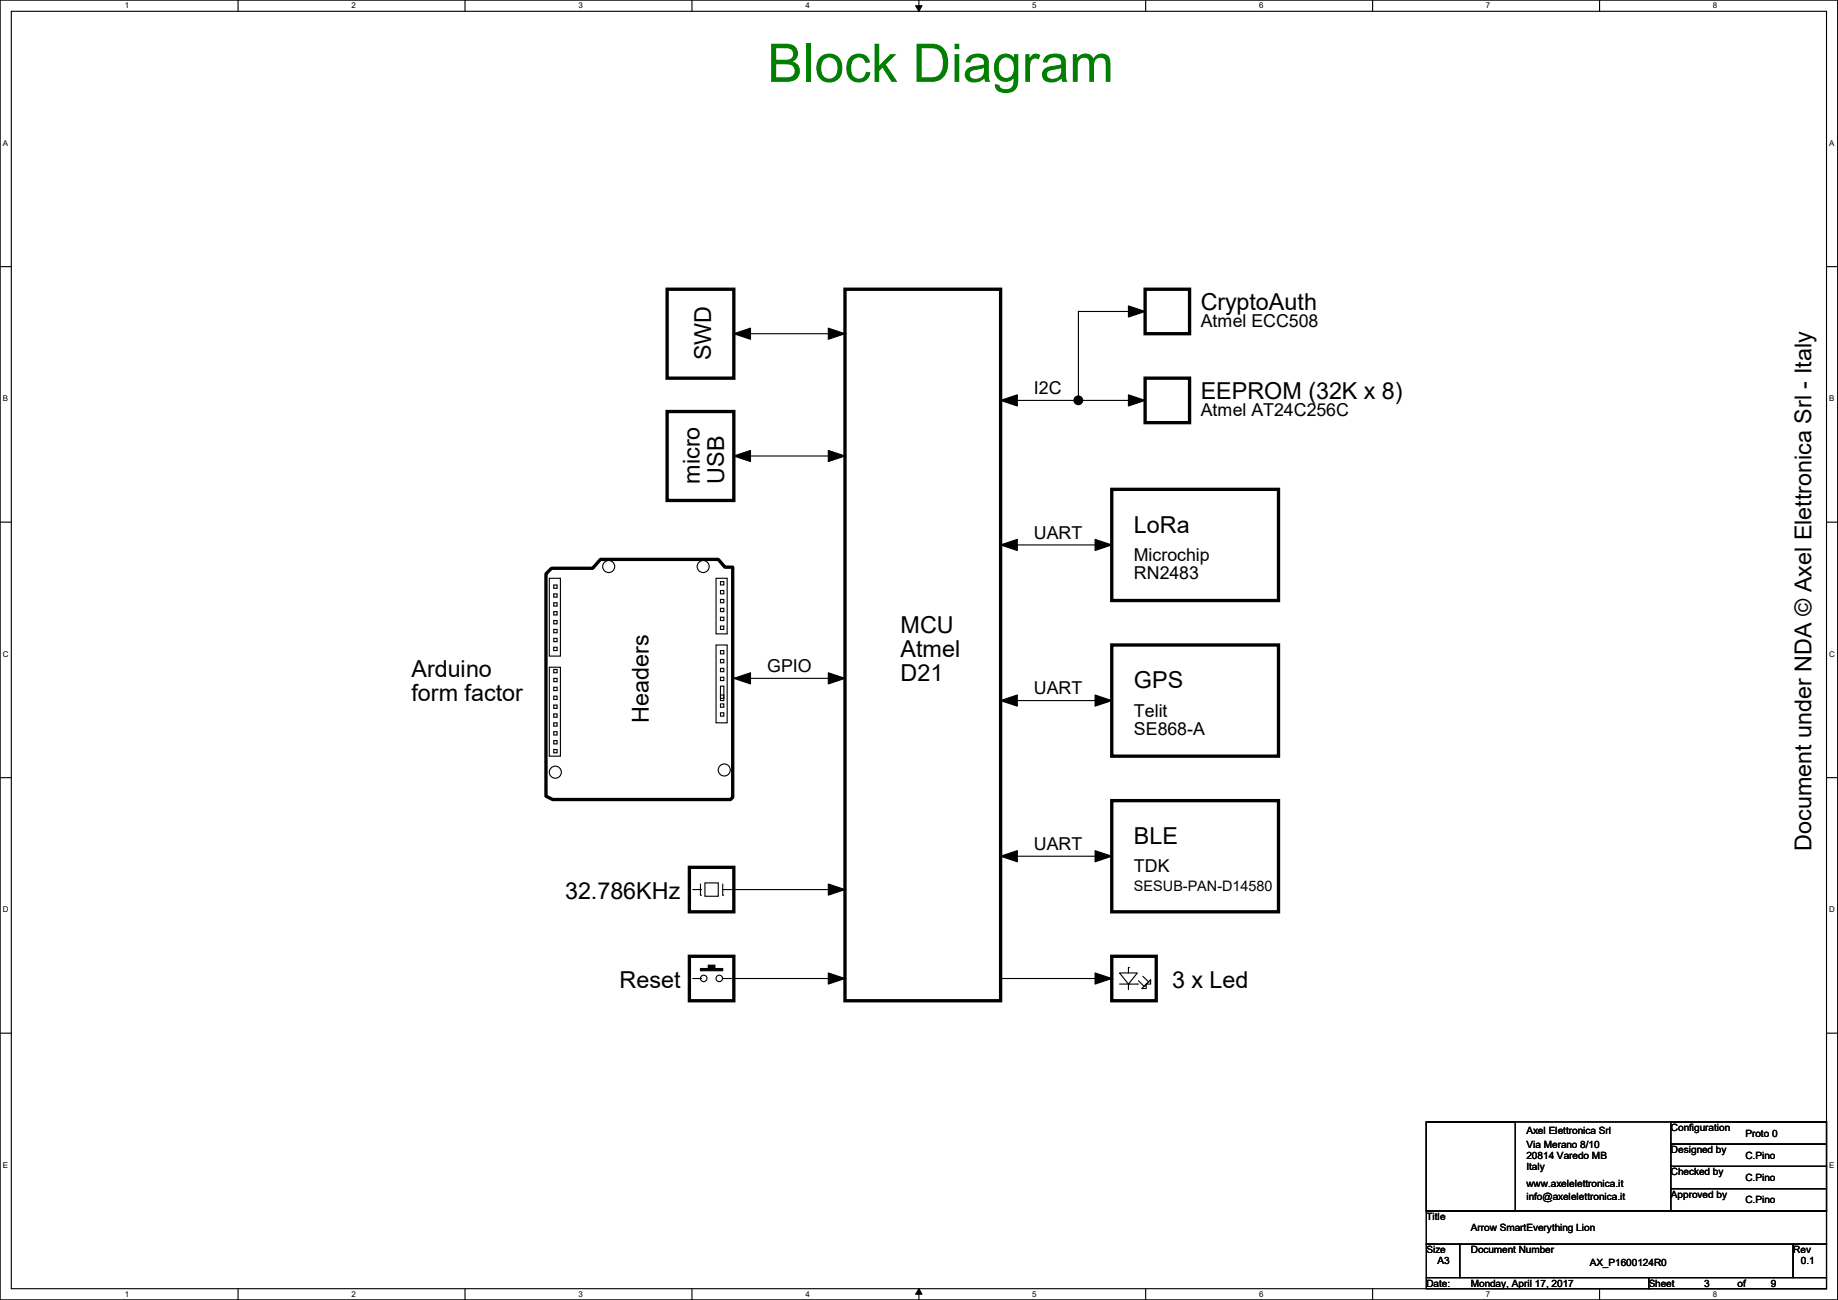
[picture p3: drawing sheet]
<svg xmlns="http://www.w3.org/2000/svg" width="420mm" height="297mm" viewBox="0 0 420 297" stroke-linecap="round" stroke-linejoin="round" font-family="sans-serif">
<path d="M0 0h419.9v297h-419.9zM2.6 2.6h414.8v291.8h-414.8z" fill="none" stroke="#000" stroke-width=".25"/>
<g fill="#fff">
<path d="M28.5 .3h1v2h-1z"/>
<path d="M28.5 294.7h1v2h-1z"/>
</g>
<path d="M54.4 0v2.6M54.4 294.4v2.6" fill="none" stroke="#000" stroke-width=".25"/>
<g fill="#fff">
<path d="M80.3 .3h1v2h-1z"/>
<path d="M80.3 294.7h1v2h-1z"/>
</g>
<path d="M106.3 0v2.6M106.3 294.4v2.6" fill="none" stroke="#000" stroke-width=".25"/>
<g fill="#fff">
<path d="M132.2 .3h.9v2h-.9z"/>
<path d="M132.2 294.7h.9v2h-.9z"/>
</g>
<path d="M158.1 0v2.6M158.1 294.4v2.6" fill="none" stroke="#000" stroke-width=".25"/>
<g fill="#fff">
<path d="M184 .3h1v2h-1z"/>
<path d="M184 294.7h1v2h-1z"/>
</g>
<path d="M210 0v2.6M210 294.4v2.6" fill="none" stroke="#000" stroke-width=".25"/>
<path d="M209.2 1.3h1.5l-.7 1.3zM210 294.4l.7 1.3h-1.5z" fill="#000" stroke="#000" stroke-width=".23"/>
<g fill="#fff">
<path d="M235.9 .3h1v2h-1z"/>
<path d="M235.9 294.7h1v2h-1z"/>
</g>
<path d="M261.8 0v2.6M261.8 294.4v2.6" fill="none" stroke="#000" stroke-width=".25"/>
<g fill="#fff">
<path d="M287.7 .3h1v2h-1z"/>
<path d="M287.7 294.7h1v2h-1z"/>
</g>
<path d="M313.6 0v2.6M313.6 294.4v2.6" fill="none" stroke="#000" stroke-width=".25"/>
<g fill="#fff">
<path d="M339.6 .3h.9v2h-.9z"/>
<path d="M339.6 294.7h.9v2h-.9z"/>
</g>
<path d="M365.5 0v2.6M365.5 294.4v2.6" fill="none" stroke="#000" stroke-width=".25"/>
<g fill="#fff">
<path d="M391.4 .3h1v2h-1z"/>
<path d="M391.4 294.7h1v2h-1z"/>
<path d="M.7 31.7h1.2v2h-1.2z"/>
<path d="M418 31.7h1.2v2h-1.2z"/>
<path d="M.7 90.1h1.2v2h-1.2z"/>
<path d="M418 90.1h1.2v2h-1.2z"/>
</g>
<path d="M0 60.9h2.6M417.4 60.9h2.5" fill="none" stroke="#000" stroke-width=".25"/>
<g fill="#fff">
<path d="M.7 148.5h1.2v2h-1.2z"/>
<path d="M418 148.5h1.3v2h-1.3z"/>
</g>
<path d="M0 119.3h2.6M417.4 119.3h2.5" fill="none" stroke="#000" stroke-width=".25"/>
<g fill="#fff">
<path d="M.7 206.8h1.2v2h-1.2z"/>
<path d="M418 206.8h1.3v2h-1.3z"/>
</g>
<path d="M0 177.7h2.6M417.4 177.7h2.5" fill="none" stroke="#000" stroke-width=".25"/>
<g fill="#fff">
<path d="M.7 265.2h1.2v2h-1.2z"/>
<path d="M418 265.2h1.2v2h-1.2z"/>
</g>
<g fill="none" stroke="#000" stroke-width=".25">
<path d="M167.7 76.2h25.4M193.1 76.2h.1M246.4 71.2h.1M246.4 71.2v20.3M246.4 71.2h12.7M228.6 91.5h.1M228.6 91.5h33.1M246.4 91.5h.1M167.7 104.2h25.4M193.1 104.2h.1M125.5 132.1h2.6v17.8h-2.6zM126.5 139.7h.8v.8h-.8z"/>
<path d="M126.5 137.7h.8v.8h-.8zM126.5 135.7h.8v.7h-.8zM126.5 133.6h.8v.8h-.8zM163.6 132.1h2.6v12.7h-2.6zM164.6 139h.8v.7h-.8zM164.6 136.9h.8v.8h-.8zM164.6 134.9h.8v.8h-.8zM164.6 132.9h.8v.7h-.8zM228.6 124.5h.1M228.6 124.5h22.9M125.5 152.4h2.6v20.4h-2.6zM126.5 159h.8v.8h-.8z"/>
<path d="M126.5 157h.8v.8h-.8zM126.5 155h.8v.7h-.8zM126.5 153h.8v.7h-.8zM126.5 147.9h.8v.7h-.8zM126.5 145.8h.8v.8h-.8zM126.5 143.8h.8v.8h-.8zM126.5 141.8h.8v.7h-.8zM163.6 147.4h2.6v17.7h-2.6zM164.6 141h.8v.8h-.8zM164.6 143h.8v.8h-.8zM164.6 158.8h.8v.8h-.8zM164.6 156.8h.8v3.3h-.8z"/>
<path d="M164.6 154.7h.8v.8h-.8zM164.6 152.7h.8v.8h-.8zM164.6 150.7h.8v.7h-.8zM164.6 148.6h.8v.8h-.8zM167.7 155h.1M167.7 155h25.4M126.5 171.2h.8v.8h-.8zM126.5 169.2h.8v.8h-.8zM126.5 167.2h.8v.7h-.8zM126.5 165.1h.8v.8h-.8zM126.5 163.1h.8v.8h-.8zM126.5 161.1h.8v.7h-.8z"/>
<path d="M164.6 162.9h.8v.7h-.8zM164.6 160.8h.8v.8h-.8zM228.6 160.1h.1M228.6 160.1h22.9M228.6 195.6h.1M228.6 195.6h22.9M158.3 203.2h1.8M160.1 203.2h.1M160.1 204.5h.1M160.1 202v2.5M161.1 201.7h3v3.1h-3zM165.1 204.5h.1"/>
<path d="M165.1 203.2h1.8M165.1 202v2.5M166.9 203.2h.1M167.7 203.2h25.4M193.1 203.2h.1M0 236.1h2.6M158.3 223.6h1.8M160.1 223.6h.1M165.1 223.6h1.8M166.9 223.6h.1M167.7 223.6h25.4M193.1 223.6h.1"/>
<path d="M228.6 223.6h25.4M254 223.6h.1M255.8 222.3h4.1l-2 2.5zM255.8 224.8h4.1M257.9 224.8h.1M257.9 221h.1M257.9 221v1.3M257.9 224.8v1.3M259.9 224.8h.1M260.1 224.1l1.3 1.2M261.2 223.1l1.2 1.2M261.4 225.3h.1"/>
<path d="M262.4 224.3h.1M262.9 223.8v1h-1v1h-1zM417.4 236.1h2.5M325.9 256.3h91.5v20.3h-91.5zM325.9 256.3h20.3v20.3h-20.3zM381.8 256.3h35.6v5.1h-35.6zM325.9 276.6h91.5v7.7h-91.5zM381.8 261.4h35.6v5.1h-35.6zM381.8 266.5h35.6v5.1h-35.6zM381.8 271.6h35.6v5h-35.6zM325.9 284.3h7.6v7.6h-7.6zM325.9 291.9h50.8v2.5h-50.8z"/>
<path d="M333.5 284.3h76.2v7.6h-76.2zM376.7 291.9h40.7v2.5h-40.7zM409.7 284.3h7.7v7.6h-7.7z"/>
<circle cx="139.1" cy="129.4" r="1.38"/>
<circle cx="160.7" cy="129.4" r="1.38"/>
<circle cx="126.9" cy="176.4" r="1.38"/>
<circle cx="165.5" cy="175.9" r="1.38"/>
<circle cx="160.8" cy="223.5" r=".74"/>
<circle cx="164.4" cy="223.5" r=".74"/>
</g>
<g fill="#000" stroke="#000" stroke-width=".25">
<path d="M167.7 76.2l3.8-1.2v2.5z" fill-rule="evenodd"/>
<path d="M189.3 75l3.8 1.2-3.8 1.3z" fill-rule="evenodd"/>
<path d="M257.9 69.9l3.8 1.3-3.8 1.2z" fill-rule="evenodd"/>
<path d="M228.6 91.5l3.9-1.3v2.6z" fill-rule="evenodd"/>
<path d="M257.9 90.2l3.8 1.3-3.8 1.3z" fill-rule="evenodd"/>
<path d="M167.7 104.2l3.8-1.3v2.6z" fill-rule="evenodd"/>
<path d="M189.3 102.9l3.8 1.3-3.8 1.3z" fill-rule="evenodd"/>
<path d="M228.6 124.5l3.9-1.3v2.6z" fill-rule="evenodd"/>
<path d="M250.2 123.2l3.8 1.3-3.8 1.3z" fill-rule="evenodd"/>
<path d="M167.7 155l3.8-1.3v2.6z" fill-rule="evenodd"/>
<path d="M189.3 153.7l3.8 1.3-3.8 1.3z" fill-rule="evenodd"/>
<path d="M228.6 160.1l3.9-1.3v2.5z" fill-rule="evenodd"/>
<path d="M250.2 158.8l3.8 1.3-3.8 1.2z" fill-rule="evenodd"/>
<path d="M228.6 195.6l3.9-1.2v2.5z" fill-rule="evenodd"/>
<path d="M250.2 194.4l3.8 1.2-3.8 1.3z" fill-rule="evenodd"/>
<path d="M189.3 202l3.8 1.2-3.8 1.3z" fill-rule="evenodd"/>
<path d="M160.1 221.3h1.7v-.8h1.6v.8h1.7v.5h-5z" fill-rule="evenodd"/>
<path d="M189.3 222.3l3.8 1.3-3.8 1.2z" fill-rule="evenodd"/>
<path d="M250.2 222.3l3.8 1.3-3.8 1.2z" fill-rule="evenodd"/>
<circle cx="246.4" cy="91.5" r=".99"/>
</g>
<path d="M152.4 66.1h15.3v20.3h-15.3zM193.1 66.1h35.5v162.5h-35.5zM261.7 66.1h10.1v10.1h-10.1zM152.4 94h15.3v20.3h-15.3zM261.7 86.4h10.1v10.2h-10.1zM254 111.8h38.1v25.4h-38.1zM126 129.8h9.4l1.8-2h26.9l1.6 1.8h1.7v52.6l-.5 .5h-40.6l-1.5-.8v-50.8zM254 147.4h38.1v25.4h-38.1zM157.5 198.2h10.2v10.1h-10.2zM254 182.9h38.1v25.4h-38.1zM157.5 218.5h10.2v10.1h-10.2zM254 218.5h10.2v10.1h-10.2z" fill="none" stroke="#000" stroke-width=".76"/>
<text font-size="12.2" fill="#008000" x="175.3" y="18.7">Block Diagram</text>
<g font-size="5.3">
<text x="274.4" y="70.9">CryptoAuth</text>
<text x="162.5" y="82.3" transform="rotate(-90 162.5 82.3)">SWD</text>
<text x="274.4" y="91.2">EEPROM (32K x 8)</text>
<text x="159.9" y="110.5" transform="rotate(-90 159.9 110.5)">micro</text>
<text x="165.4" y="110.5" transform="rotate(-90 165.4 110.5)">USB</text>
<text x="259.1" y="121.7">LoRa</text>
<text x="205.8" y="144.5">MCU</text>
<text x="94" y="154.7">Arduino</text>
<text x="205.8" y="150">Atmel</text>
<text x="205.8" y="155.5">D21</text>
<text x="94" y="160.2">form factor</text>
<text x="259.1" y="157.2">GPS</text>
<text x="148.2" y="165.1" transform="rotate(-90 148.2 165.1)">Headers</text>
<text x="259.1" y="192.8">BLE</text>
<text x="413.9" y="194.4" transform="rotate(-90 413.9 194.4)">Document under NDA © Axel Elettronica Srl - Italy</text>
<text x="129.1" y="205.5">32.786KHz</text>
<text x="141.6" y="225.8">Reset</text>
<text x="267.8" y="225.8">3 x Led</text>
</g>
<g font-size="4.1">
<text x="274.4" y="74.8">Atmel ECC508</text>
<text x="236.3" y="90">I2C</text>
<text x="274.4" y="95.1">Atmel AT24C256C</text>
<text x="236.3" y="123.1">UART</text>
<text x="259.1" y="128.1">Microchip</text>
<text x="259.1" y="132.3">RN2483</text>
<text x="175.3" y="153.5">GPIO</text>
<text x="236.3" y="158.6">UART</text>
<text x="259.1" y="163.7">Telit</text>
<text x="259.1" y="167.9">SE868-A</text>
<text x="236.3" y="194.2">UART</text>
<text x="259.1" y="199.3">TDK</text>
</g>
<text font-size="3.3" x="259.1" y="203.7">SESUB-PAN-D14580</text>
<g font-size="2.3">
<text x="348.8" y="259.2">Axel Elettronica Srl</text>
<text x="348.8" y="262.2">Via Merano 8/10</text>
<text x="381.8" y="258.4">Configuration</text>
<text x="381.8" y="263.5">Designed by</text>
<text x="398.8" y="259.7">Proto 0</text>
<text x="348.8" y="264.8">20814 Varedo MB</text>
<text x="348.8" y="267.3">Italy</text>
<text x="381.8" y="268.6">Checked by</text>
<text x="398.8" y="264.8">C.Pino</text>
<text x="398.8" y="269.8">C.Pino</text>
<text x="348.8" y="274.1">info@axelelettronica.it</text>
<text x="348.8" y="271.1">www.axelelettronica.it</text>
<text x="381.8" y="273.6">Approved by</text>
<text x="398.8" y="274.9">C.Pino</text>
<text x="325.9" y="278.7">Title</text>
<text x="336.1" y="281.3">Arrow SmartEverything Lion</text>
<text x="325.9" y="286.3">Size</text>
<text x="336.1" y="286.3">Document Number</text>
<text x="409.8" y="286.3">Rev</text>
<text x="325.9" y="294">Date:</text>
<text x="328.5" y="288.9">A3</text>
<text x="336.1" y="294">Monday, April 17, 2017</text>
<text x="363.3" y="289.1">AX_P1600124R0</text>
<text x="376.7" y="294">Sheet</text>
<text x="389.4" y="294">3</text>
<text x="397" y="294">of</text>
<text x="404.7" y="294">9</text>
<text x="411.5" y="288.9">0.1</text>
</g>
<g font-size="1.8">
<text x="28.5" y="1.9">1</text>
<text x="80.3" y="1.9">2</text>
<text x="132.2" y="1.9">3</text>
<text x="184" y="1.9">4</text>
<text x="235.9" y="1.9">5</text>
<text x="287.7" y="1.9">6</text>
<text x="339.6" y="1.9">7</text>
<text x="391.4" y="1.9">8</text>
<text x=".7" y="33.4">A</text>
<text x="418" y="33.4">A</text>
<text x=".7" y="91.7">B</text>
<text x="418" y="91.7">B</text>
<text x=".7" y="150.1">C</text>
<text x="418" y="150.1">C</text>
<text x=".7" y="208.4">D</text>
<text x="418" y="208.4">D</text>
<text x=".7" y="266.8">E</text>
<text x="418" y="266.8">E</text>
<text x="28.5" y="296.3">1</text>
<text x="80.3" y="296.3">2</text>
<text x="132.2" y="296.3">3</text>
<text x="184" y="296.3">4</text>
<text x="235.9" y="296.3">5</text>
<text x="287.7" y="296.3">6</text>
<text x="339.6" y="296.3">7</text>
<text x="391.4" y="296.3">8</text>
</g>
</svg>
